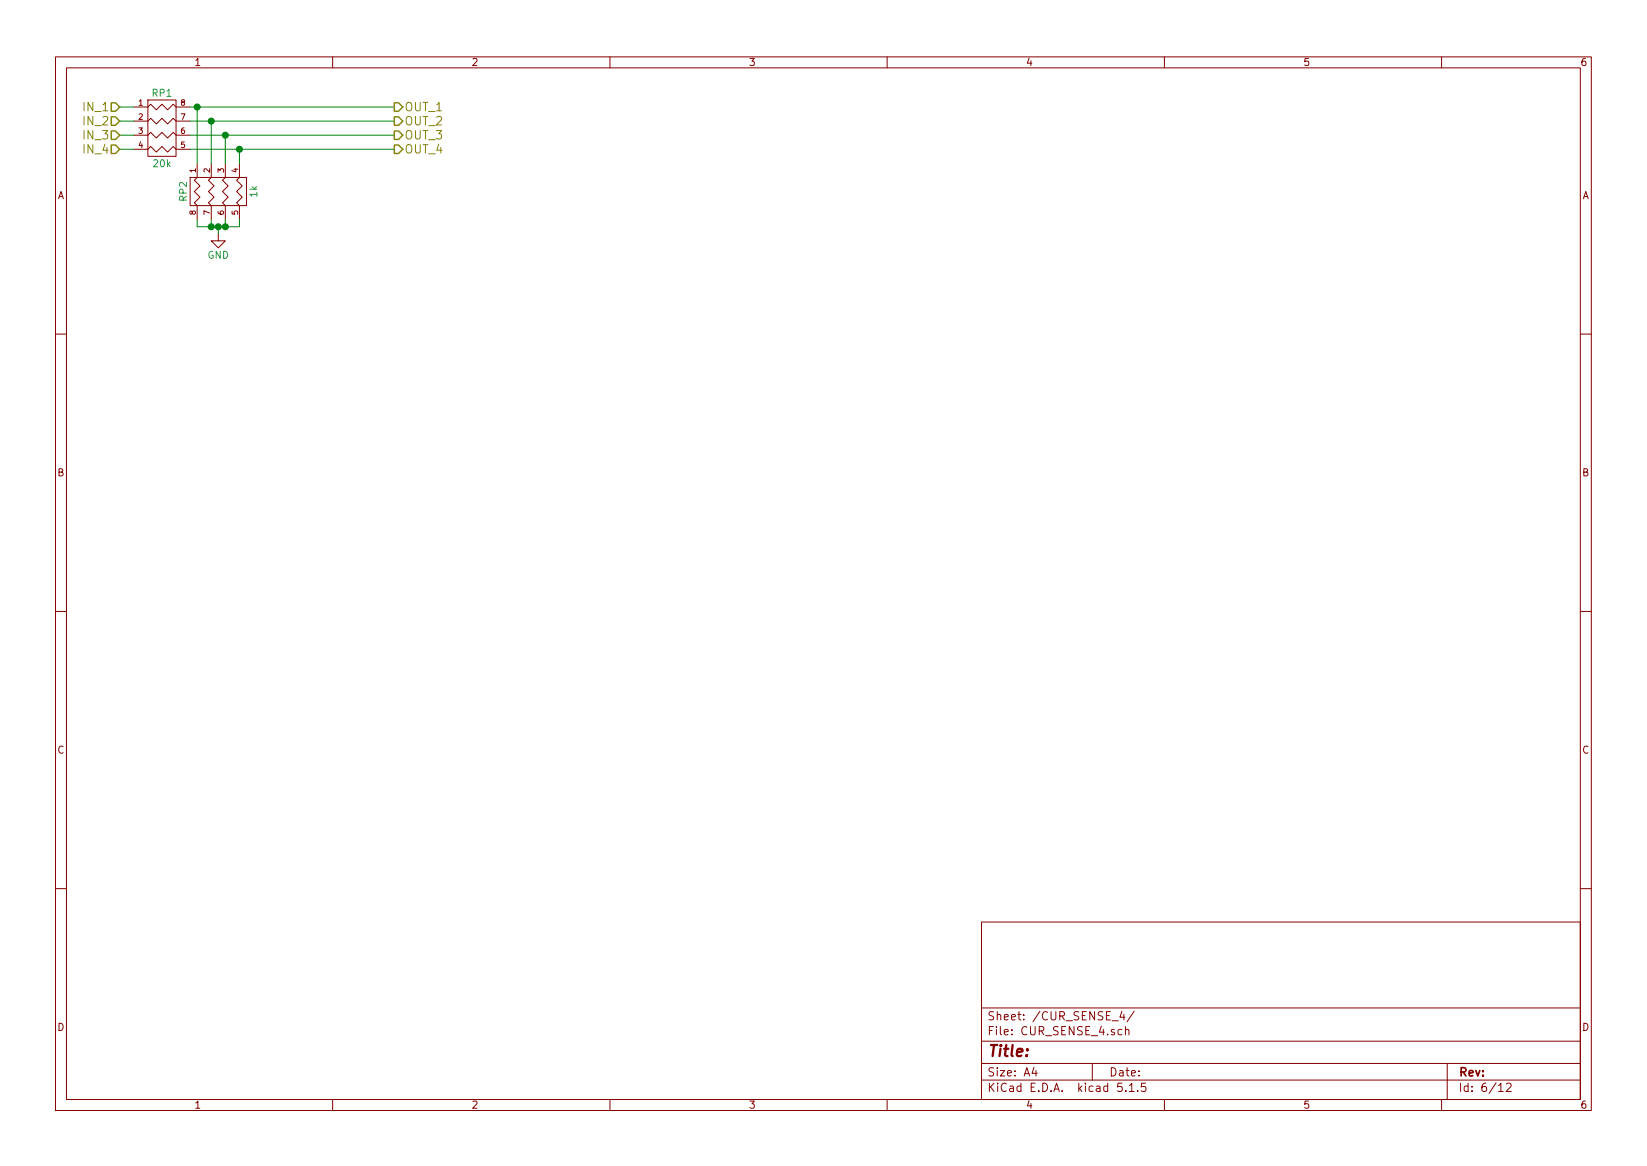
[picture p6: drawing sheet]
EESchema Schematic File Version 4
LIBS:bldc-controller-cache
EELAYER 29 0
EELAYER END
$Descr A4 11693 8268
encoding utf-8
Sheet 6 12
Title ""
Date ""
Rev ""
Comp ""
Comment1 ""
Comment2 ""
Comment3 ""
Comment4 ""
$EndDescr
Text HLabel 850  750  0    60   Input ~ 0
IN_1
Text HLabel 850  850  0    60   Input ~ 0
IN_2
Text HLabel 850  950  0    60   Input ~ 0
IN_3
Wire Wire Line
	950  750  850  750 
Wire Wire Line
	850  850  950  850 
Wire Wire Line
	950  950  850  950 
$Comp
L bldc-controller-rescue:R_PACK4 RP1
U 1 1
P 1150 1100
F 0 "RP1" H 1150 1550 50  0000 C CNN
F 1 "20k" H 1150 1050 50  0000 C CNN
F 2 "Resistor_SMD:R_Array_Concave_4x0603" H 1150 1100 50  0001 C CNN
F 3 "" H 1150 1100 50  0000 C CNN
	1    1150 1100
	1    0    0    -1  
$EndComp
$Comp
L bldc-controller-rescue:R_PACK4 RP2
U 1 1
P 1750 1350
F 0 "RP2" H 1750 1800 50  0000 C CNN
F 1 "1k" H 1750 1300 50  0000 C CNN
F 2 "Resistor_SMD:R_Array_Concave_4x0603" H 1750 1350 50  0001 C CNN
F 3 "" H 1750 1350 50  0000 C CNN
	1    1750 1350
	0    -1   1    0   
$EndComp
Wire Wire Line
	1350 950  1600 950 
Wire Wire Line
	1350 850  1500 850 
Wire Wire Line
	1350 750  1400 750 
Wire Wire Line
	1400 1150 1400 750 
Connection ~ 1400 750 
Wire Wire Line
	1500 850  1500 1150
Connection ~ 1500 850 
Wire Wire Line
	1600 1150 1600 950 
Connection ~ 1600 950 
Wire Wire Line
	1400 1550 1400 1600
Wire Wire Line
	1400 1600 1500 1600
Wire Wire Line
	1700 1600 1700 1550
Wire Wire Line
	1600 1550 1600 1600
Connection ~ 1600 1600
Wire Wire Line
	1500 1600 1500 1550
Connection ~ 1500 1600
$Comp
L bldc-controller-rescue:GND #PWR033
U 1 1
P 1550 1650
F 0 "#PWR033" H 1550 1400 50  0001 C CNN
F 1 "GND" H 1550 1500 50  0000 C CNN
F 2 "" H 1550 1650 50  0000 C CNN
F 3 "" H 1550 1650 50  0000 C CNN
	1    1550 1650
	1    0    0    -1  
$EndComp
Wire Wire Line
	1550 1650 1550 1600
Connection ~ 1550 1600
Text HLabel 2800 750  2    60   Output ~ 0
OUT_1
Text HLabel 2800 850  2    60   Output ~ 0
OUT_2
Text HLabel 2800 950  2    60   Output ~ 0
OUT_3
Text HLabel 850  1050 0    60   Input ~ 0
IN_4
Wire Wire Line
	850  1050 950  1050
Wire Wire Line
	1350 1050 1700 1050
Wire Wire Line
	1700 1150 1700 1050
Connection ~ 1700 1050
Text HLabel 2800 1050 2    60   Output ~ 0
OUT_4
Wire Wire Line
	1600 1600 1700 1600
Wire Wire Line
	1500 1600 1550 1600
Wire Wire Line
	1550 1600 1600 1600
Wire Wire Line
	1400 750  2800 750 
Wire Wire Line
	1500 850  2800 850 
Wire Wire Line
	1600 950  2800 950 
Wire Wire Line
	1700 1050 2800 1050
$EndSCHEMATC
